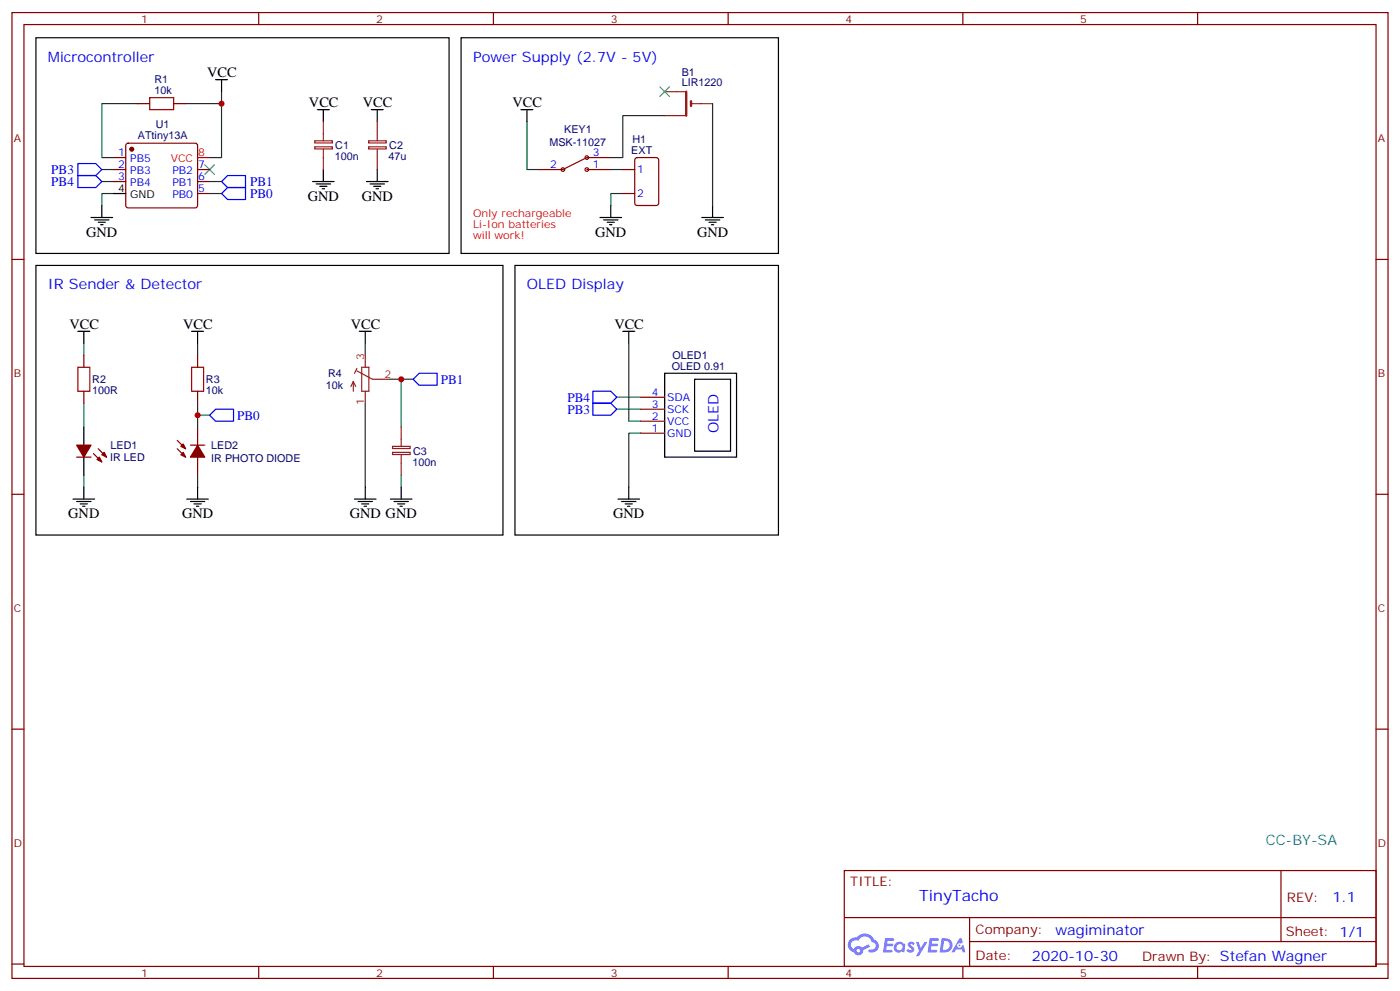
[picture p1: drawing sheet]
<svg xmlns="http://www.w3.org/2000/svg" width="412mm" height="292mm" viewBox="0 0 412 292" stroke-linecap="round" stroke-linejoin="round" font-family="sans-serif">
<g fill="none" stroke="#870000" stroke-width=".35">
<path d="M3.5 3.7h405.4v284.3h-405.4zM7.1 7.2h398.2v277.3h-398.2zM76.2 3.7v3.5M145.3 3.7v3.5M214.5 3.7v3.5M283.6 3.7v3.5M352.8 3.7v3.5M3.5 76.4h3.6M405.3 76.4h3.6M3.5 145.5h3.6M405.3 145.5h3.6M3.5 214.7h3.6"/>
<path d="M405.3 214.7h3.6M248.7 256.3h156.6v28.2h-156.6zM377.3 256.3v20.9M248.7 270.1h156.5M285.6 277.2h119.6M285.6 270.1v14.2M3.5 283.8h3.6M76.2 284.5v3.5M145.3 284.5v3.5M214.5 284.5v3.5M283.6 284.5v3.5M352.8 284.5v3.5"/>
<path d="M405.3 283.8h3.6"/>
</g>
<g fill="#5487ff">
<path d="M267.7 277.5a1.22 1.22 0 0 1 1.7 .2l-.4 .6a.47 .47 0 0 0-.3-.4 .47 .47 0 0 0-.5 .2l.1 .2a1.14 1.14 0 0 1 .8 1.8 1.14 1.14 0 0 1-1.9 0l-.2-.2 .5-.6 .7 .5a.29 .29 0 0 0 .3-.3 .29 .29 0 0 0-.2-.3 1.04 1.04 0 0 1-.6-1.7z"/>
<path d="M260.7 276.2h2.4l.3 .2-.2 .5-1.8 .1-.1 .8h1.5l.3 .4-.3 .4h-1.6l-.2 1.1h1.7l.2 .3-.2 .3-2.6 .1z"/>
<path d="M273.8 276.2h2.4l.3 .2-.1 .5-1.8 .1-.2 .8h1.6l.3 .4-.4 .4-1.6-.1-.1 1.1 1.7 .1 .2 .3-.2 .3-2.6 .1z"/>
<path d="M282.6 276.2h.7l.3 1.3-.6 .3a.69 .69 0 0 0-1 .3 .69 .69 0 0 0 .4 .9 .69 .69 0 0 0 .9-.6l.5-.2 .6 2.2h-.8l-.2-.9h-1.8l-.5 .9h-.8z"/>
<path d="M269.8 277.3h.8l.6 1.8 1.1-1.8h.9l-2.6 4.2h-.8l.9-1.5z"/>
<path d="M277.4 276.2l-.6 4.2h1.3a2.11 2.11 0 0 0 2.5-2.1 2.11 2.11 0 0 0-2.5-2.1zM278.1 277a1.39 1.39 0 0 1 1.7 1.4 1.39 1.39 0 0 1-1.8 1.2h-.3z"/>
<path d="M263.7 277.8a1.54 1.54 0 0 0-.1 2.2 1.54 1.54 0 0 0 2.2 .1l.6 .3 .3-2.3-.2-.3h-.4a1.49 1.49 0 0 0-2.4 0zM264 278.8a.94 .94 0 0 1 1.8 0 .94 .94 0 0 1-1.8 0z"/>
<path d="M250.4 276.6a2.18 2.18 0 0 0 1.1 3.7 1.44 1.44 0 0 0 1.6 .9 1.44 1.44 0 0 0 1.2-1.4l2-1.1-.5-.7-1.9 1a1.47 1.47 0 0 0-2.4 .4 1.39 1.39 0 0 1-.7-1.9 1.39 1.39 0 0 1 2-.5 2.12 2.12 0 0 1 2.2-1.3 2.12 2.12 0 0 1 1.9 1.7 1.14 1.14 0 0 1 1.1 1.4 1.14 1.14 0 0 1-1.7 .7 .43 .43 0 0 0-.5 .4 .43 .43 0 0 0 .4 .5 1.98 1.98 0 0 0 2.5-1.2 1.98 1.98 0 0 0-1.2-2.6 3.1 3.1 0 0 0-5.3-.6l-.9 .1zM252.3 279.9a.55 .55 0 0 1 1.1 0 .55 .55 0 0 1-1.1 0z"/>
<circle cx="282.6" cy="278.3" r=".26"/>
</g>
<path d="M58.2 125.8v5.3M58.2 134.6v5.3" fill="none" stroke="#870000" stroke-width=".35"/>
<path d="M58.2 131.1l2.1 3.5h-4.2z" fill="#870000" stroke="#900" stroke-width=".35"/>
<g fill="none" stroke="#900" stroke-width=".35">
<path d="M172.9 46.4l-7.1 3.5M52.2 129.6l2.5 2.5M52.2 132.1l2.5 2.5M56.1 131.1h4.2"/>
<circle cx="165.8" cy="49.9" r=".53"/>
<circle cx="172.9" cy="46.4" r=".53"/>
<circle cx="172.9" cy="49.9" r=".53"/>
</g>
<g fill="#900" stroke="#900" stroke-width=".35">
<path d="M54 130.7l.7 1.4-1.4-.7z"/>
<path d="M53.3 133.9l.7-.7 .7 1.4z"/>
</g>
<path d="M194.4 25.6l2.8 2.8M197.2 25.6l-2.8 2.8M60.3 48.5l2.8 2.8M63.1 48.5l-2.8 2.8" fill="none" stroke="#3c3" stroke-width=".35"/>
<g fill="none" stroke="#008700" stroke-width=".35">
<path d="M40.6 30.5h-10.6v15.9h3.5M54.7 30.5h10.6M65.3 27v19.4h-3.6M155.2 35.8v14.1h3.5M195.8 34h-12.4v12.4h-3.5M209.9 30.5v30M30 49.9h3.5M30 53.4h3.5M33.5 57h-3.5v3.5M61.7 53.4h3.6M61.7 57h3.6M179.9 49.9h3.5"/>
<path d="M183.4 57h-3.5v3.5M24.7 101.1v3.5M24.7 118.7v7.1M58.2 101.1v3.5M58.2 118.7v7.1M107.6 101.1v3.5M107.6 118.7v24.7M114.7 111.7h7M118.2 111.7v14.1M181.7 116.9h7M185.2 101.1v22.9h3.5M24.7 139.9v3.5"/>
<path d="M58.2 122.2h3.5M58.2 139.9v3.5M118.2 139.9v3.5M181.7 120.5h7M188.7 127.5h-3.5v15.9"/>
</g>
<g fill="none" stroke="#000" stroke-width=".35">
<path d="M10.6 11.1h121.7v63.5h-121.7zM135.8 11.1h93.5v63.5h-93.5zM63.5 23.5h3.5M65.3 23.5v3.5M93.5 32.3h3.5M95.2 32.3v3.5M109.4 32.3h3.5M111.1 32.3v3.5M153.5 32.3h3.5M155.2 32.3v3.5M33.5 57h3.5M92.1 53.4h6.3"/>
<path d="M93.1 54.2h4.3M94.2 54.9h2.1M94.9 55.6h.7M95.2 49.9v3.5M107.9 53.4h6.4M109 54.2h4.2M110.1 54.9h2.1M110.8 55.6h.7M111.1 49.9v3.5M10.6 78.1h137.6v79.4h-137.6zM26.8 64h6.4M27.9 64.7h4.2"/>
<path d="M28.9 65.4h2.1M29.6 66.1h.7M30 60.5v3.5M151.7 78.1h77.6v79.4h-77.6zM176.7 64h6.4M177.8 64.7h4.2M178.9 65.4h2.1M179.6 66.1h.7M179.9 60.5v3.5M206.7 64h6.4M207.8 64.7h4.2M208.8 65.4h2.2"/>
<path d="M209.5 66.1h.8M209.9 60.5v3.5M22.9 97.5h3.6M24.7 97.5v3.6M56.4 97.5h3.6M58.2 97.5v3.6M105.8 97.5h3.6M107.6 97.5v3.6M183.4 97.5h3.6M185.2 97.5v3.6M195.8 109.9h21.2v24.7h-21.2zM204.6 111.7h10.6v21.1h-10.6z"/>
<path d="M24.7 125.8v5.3M24.7 134.6v5.3M21.5 146.9h6.4M22.6 147.6h4.2M23.6 148.3h2.2M24.3 149h.7M24.7 143.4v3.5M55 146.9h6.4M56.1 147.6h4.2M57.1 148.3h2.2M57.9 149h.7M58.2 143.4v3.5"/>
<path d="M104.4 146.9h6.4M105.5 147.6h4.2M106.5 148.3h2.2M107.2 149h.7M107.6 143.4v3.5M115 146.9h6.4M116.1 147.6h4.2M117.1 148.3h2.1M117.8 149h.7M118.2 143.4v3.5M182 146.9h6.4M183.1 147.6h4.2"/>
<path d="M184.1 148.3h2.2M184.9 149h.7M185.2 143.4v3.5"/>
</g>
<path d="M22.9 51.7h5.3l1.8 1.7-1.8 1.8h-5.3zM22.9 48.2h5.3l1.8 1.7-1.8 1.8h-5.3zM65.3 57l1.7-1.8h5.3v3.5h-5.3zM65.3 53.4l1.7-1.7h5.3v3.5h-5.3zM121.7 111.7l1.8-1.8h5.3v3.5h-5.3zM174.6 115.2h5.3l1.8 1.7-1.8 1.8h-5.3zM174.6 118.7h5.3l1.8 1.8-1.8 1.7h-5.3zM63.5 120.5h5.3v3.5h-5.3l-1.8-1.8z" fill="none" stroke="#00f" stroke-width=".35"/>
<g fill="#870000" stroke="#870000" stroke-width=".35">
<path d="M22.6 131.1h4.2l-2.1 3.5z"/>
<path d="M29.3 134.6l.7 1.4-1.4-.7z"/>
<path d="M30 133.9l.7-.7 .7 1.4z"/>
<circle cx="38.8" cy="43.9" r=".53"/>
</g>
<g fill="none" stroke="#870000" stroke-width=".35">
<path d="M40.6 30.5h3.5M51.2 30.5h3.5M33.5 46.4h3.5M33.5 49.9h3.5M33.5 53.4h3.5M37.3 42.4l.4-.2h19.8l.5 .2 .2 .5v17.6l-.2 .5-.5 .2h-19.8l-.5-.2-.2-.5v-17.6zM58.2 49.9h3.5M58.2 53.4h3.5M58.2 57h3.5M158.7 49.9h7.1M172.9 46.4h7M172.9 49.9h7"/>
<path d="M183.4 49.9h3.6M183.4 57h3.6M187.2 46.6l.5-.2h5.6l.7 .4v13l-.4 .6-5.9 .1-.7-.5v-12.9zM24.7 104.6v3.5M24.7 115.2v3.5M58.2 104.6v3.5M58.2 115.2v3.5M188.7 116.9h7.1M22.6 134.6h4.2M27.5 133.5l2.5 2.5M28.9 132.1l2.5 2.5M188.7 127.5h7.1"/>
<path d="M188.7 124h7.1M188.7 120.5h7.1"/>
</g>
<path d="M58.2 46.4h3.5" fill="none" stroke="#f00" stroke-width=".35"/>
<g fill="none" stroke="#8c2424" stroke-width=".35">
<path d="M95.2 35.8v5.7M111.1 35.8v5.7M195.8 34h6.3M195.8 27h6.3M203.6 30.5h6.3M92.7 43.2h5.2v.7h-5.2zM92.7 41.5h5.2v.6h-5.2zM95.2 43.9v6M108.6 43.2h5.2v.7h-5.2zM108.6 41.5h5.2v.6h-5.2zM111.1 43.9v6M104.1 112.4v2.8"/>
<path d="M104.1 112.4l-.7 1.4M104.1 112.4l.7 1.4M105.1 109.2l4.6 2.5h5M105.1 108.5l-.7 1.4M106.5 108.1h2.2v7.1h-2.2zM107.6 104.6v3.5M107.6 115.2v3.5M115.6 133.2h5.2v.6h-5.2zM115.6 131.4h5.2v.6h-5.2zM118.2 125.8v5.6M118.2 133.9v6"/>
</g>
<path d="M44.1 28.8h7.1v3.5h-7.1zM22.9 108.1h3.6v7.1h-3.6zM56.4 108.1h3.6v7.1h-3.6z" fill="none" stroke="#a10000" stroke-width=".35"/>
<path d="M202.1 27v7M203.6 29.8v1.4" fill="none" stroke="#8c2424" stroke-width=".71"/>
<g fill="#c00">
<circle cx="65.3" cy="30.5" r=".88"/>
<circle cx="118.2" cy="111.7" r=".88"/>
<circle cx="58.2" cy="122.2" r=".88"/>
</g>
<text font-size="4.6" fill="#00f" x="270.8" y="265.3">TinyTacho</text>
<g font-size="4.2" fill="#00f">
<text x="14.1" y="18.2">Microcontroller</text>
<text x="139.3" y="18.2">Power Supply (2.7V - 5V)</text>
<text x="14.1" y="85.2">IR Sender &amp; Detector</text>
<text x="155.2" y="85.2">OLED Display</text>
<text x="211.7" y="127.5" transform="rotate(-90 211.7 127.5)">OLED</text>
<text x="392.5" y="265.6">1.1</text>
<text x="310.9" y="275.1">wagiminator</text>
<text x="304" y="282.9">2020-10-30</text>
</g>
<g font-size="4.2">
<text x="61" y="22.8">VCC</text>
<text x="91" y="31.6">VCC</text>
<text x="106.9" y="31.6">VCC</text>
<text x="151" y="31.6">VCC</text>
<text x="90.7" y="59.1">GND</text>
<text x="106.5" y="59.1">GND</text>
<text x="25.4" y="69.7">GND</text>
<text x="175.3" y="69.7">GND</text>
<text x="205.3" y="69.7">GND</text>
<text x="20.5" y="96.8">VCC</text>
<text x="54" y="96.8">VCC</text>
<text x="103.4" y="96.8">VCC</text>
<text x="181" y="96.8">VCC</text>
<text x="20.1" y="152.6">GND</text>
<text x="53.6" y="152.6">GND</text>
<text x="103" y="152.6">GND GND</text>
<text x="180.6" y="152.6">GND</text>
</g>
<text font-size="4.2" fill="#0099b0" x="372.9" y="248.9">CC-BY-SA</text>
<g font-size="3.9" fill="#00f">
<text x="15.1" y="51.2">PB3</text>
<text x="15.1" y="54.7">PB4</text>
<text x="73.7" y="58.2">PB0</text>
<text x="73.7" y="54.7">PB1</text>
<text x="129.8" y="113">PB1</text>
<text x="167.2" y="118.2">PB4</text>
<text x="69.8" y="123.6">PB0</text>
<text x="167.2" y="121.7">PB3</text>
</g>
<g font-size="3.9" fill="#800">
<text x="250.5" y="260.9">TITLE:</text>
<text x="379.1" y="265.6">REV:</text>
<text x="287.4" y="275.1">Company:</text>
<text x="378.7" y="275.7">Sheet: 1/1</text>
<text x="287.4" y="282.8">Date:</text>
<text x="336.4" y="282.8">Drawn By: Stefan Wagner</text>
</g>
<g font-size="3.2" fill="#800">
<text x="41.6" y="6.7">1</text>
<text x="110.8" y="6.7">2</text>
<text x="179.9" y="6.7">3</text>
<text x="249.1" y="6.7">4</text>
<text x="318.2" y="6.7">5</text>
<text x="4.1" y="41.8">A</text>
<text x="405.9" y="41.8">A</text>
<text x="4.1" y="110.9">B</text>
<text x="405.9" y="110.9">B</text>
<text x="4.1" y="180.1">C</text>
<text x="405.9" y="180.1">C</text>
<text x="4.1" y="249.2">D</text>
<text x="405.9" y="249.2">D</text>
<text x="41.6" y="287.5">1</text>
<text x="110.8" y="287.5">2</text>
<text x="179.9" y="287.5">3</text>
<text x="249.1" y="287.5">4</text>
<text x="318.2" y="287.5">5</text>
</g>
<g font-size="3.2" fill="#000080">
<text x="200.8" y="22.3">B1</text>
<text x="45.5" y="27.7">10k</text>
<text x="45.5" y="24.6">R1</text>
<text x="200.8" y="25.4">LIR1220</text>
<text x="40.6" y="40.8">ATtiny13A</text>
<text x="45.9" y="37.6">U1</text>
<text x="166.2" y="39.1">KEY1</text>
<text x="98.6" y="47.2">100n</text>
<text x="98.8" y="44">C1</text>
<text x="114.5" y="47.2">47u</text>
<text x="114.7" y="44">C2</text>
<text x="161.8" y="43">MSK-11027</text>
<text x="186" y="45.3">EXT</text>
<text x="186.3" y="42.2">H1</text>
<text x="198.1" y="105.7">OLED1</text>
<text x="27.2" y="112.8">R2</text>
<text x="60.7" y="112.8">R3</text>
<text x="96.6" y="111">R4</text>
<text x="197.9" y="108.8">OLED 0.91</text>
<text x="27.2" y="116">100R</text>
<text x="60.7" y="116">10k</text>
<text x="96" y="114.6">10k</text>
<text x="32.4" y="135.7">IR LED</text>
<text x="32.6" y="132.2">LED1</text>
<text x="62.2" y="132.2">LED2</text>
<text x="62.3" y="136.1">IR PHOTO DIODE</text>
<text x="121.5" y="137.1">100n</text>
<text x="121.7" y="134">C3</text>
</g>
<g font-size="3.2" fill="#00f">
<text x="34.8" y="46">1</text>
<text x="38.3" y="47.8">PB5</text>
<text x="174.6" y="46">3</text>
<text x="34.8" y="49.6">2</text>
<text x="34.8" y="53.1">3</text>
<text x="38.3" y="51.3">PB3</text>
<text x="50.8" y="51.3">PB2</text>
<text x="58.4" y="53.1">6</text>
<text x="58.4" y="49.6">7</text>
<text x="162" y="49.6">2</text>
<text x="174.6" y="49.6">1</text>
<text x="187.7" y="51">1</text>
<text x="38.3" y="54.9">PB4</text>
<text x="50.8" y="58.4">PB0</text>
<text x="50.8" y="54.9">PB1</text>
<text x="58.4" y="56.6">5</text>
<text x="187.7" y="58">2</text>
<text x="192" y="116.6">4</text>
<text x="196.5" y="118">SDA</text>
<text x="192" y="123.6">2</text>
<text x="192" y="120.1">3</text>
<text x="196.5" y="125.1">VCC</text>
<text x="196.5" y="121.5">SCK</text>
<text x="192" y="127.2">1</text>
<text x="196.5" y="128.6">GND</text>
</g>
<g font-size="3.2" fill="#f00">
<text x="50.3" y="47.8">VCC</text>
<text x="58.4" y="46">8</text>
<text x="139.3" y="64">Only rechargeable</text>
<text x="139.3" y="67.2">Li-Ion batteries</text>
<text x="139.3" y="70.4">will work!</text>
</g>
<g font-size="3.2">
<text x="34.8" y="56.6">4</text>
<text x="38.3" y="58.4">GND</text>
</g>
<g font-size="3.2" fill="#8d2323">
<text x="107.2" y="106" transform="rotate(-90 107.2 106)">3</text>
<text x="113.2" y="111.3">2</text>
<text x="107.2" y="119.3" transform="rotate(-90 107.2 119.3)">1</text>
</g>
</svg>
